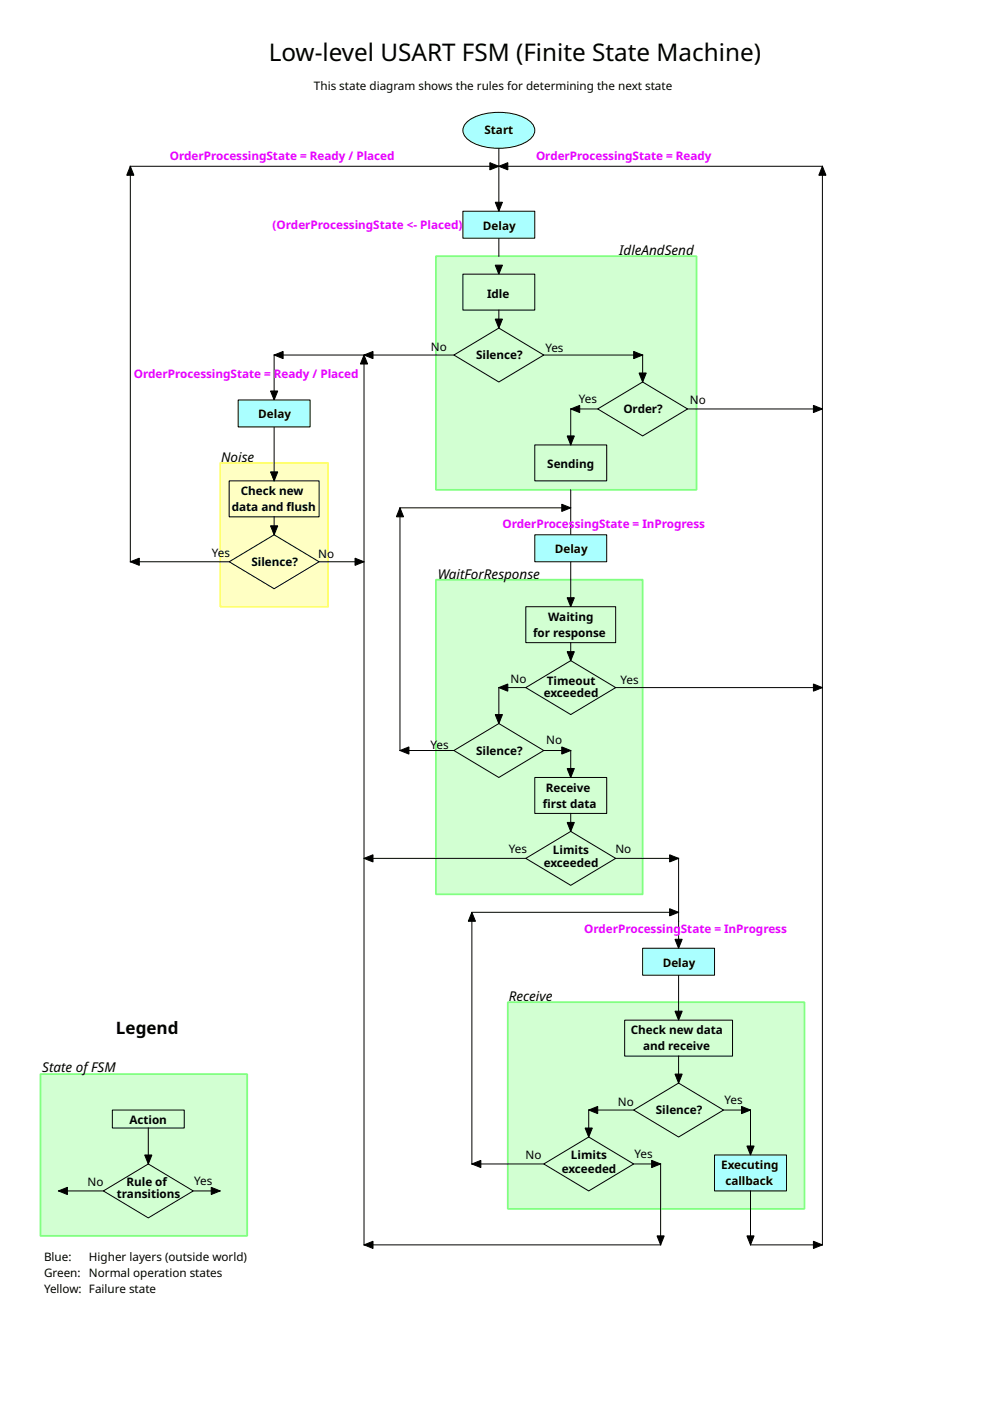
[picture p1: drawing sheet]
<svg xmlns="http://www.w3.org/2000/svg" width="210mm" height="297mm" viewBox="0 0 210 297" stroke-linecap="round" stroke-linejoin="round" font-family="sans-serif">
<g fill="#d2ffd2" stroke="#81ff81" stroke-width=".38">
<path d="M8.6 227.7h43.8v34.3h-43.8z"/>
<path d="M107.7 212.5h62.9v43.8h-62.9z"/>
<path d="M92.4 122.9h43.9v66.7h-43.9z"/>
</g>
<path d="M159.1 235.4v9.5" fill="none" stroke="#000" stroke-width=".21"/>
<path d="M151.5 244.9h15.2v7.6h-15.2z" fill="#aff" stroke="#000" stroke-width=".21"/>
<path d="M140.1 246.8v17.1" fill="none" stroke="#000" stroke-width=".21"/>
<path d="M46.7 98.1h22.9v30.5h-22.9z" fill="#ffffc3" stroke="#ffff6d" stroke-width=".38"/>
<path d="M92.4 54.3h55.3v49.6h-55.3z" fill="#d2ffd2" stroke="#81ff81" stroke-width=".38"/>
<g fill="none" stroke="#000" stroke-width=".21">
<path d="M105.8 31.4v22.9M98.1 58.1h15.3v7.6h-15.3zM96.2 75.3l9.6-5.7 9.5 5.7-9.5 5.7zM96.2 75.3h-38.1v26.7M136.3 75.3v5.7M113.4 94.3h15.2v7.7h-15.2zM121 86.7v7.6M126.7 86.7l9.6-5.7 9.5 5.7-9.5 5.7zM145.8 86.7h28.6M27.6 119.1v-83.8h146.8v228.6M48.6 102h19.1v7.6h-19.1zM67.7 119.1h9.5"/>
<path d="M84.8 107.7v51.4M111.5 128.6h19v7.7h-19zM121 136.3v3.8M111.5 145.8h-5.7v7.6M121 159.1v5.7M130.5 145.8h43.9M113.4 164.8h15.2v7.7h-15.2zM121 172.5v3.8M77.2 182h34.3M111.5 182l9.5-5.7 9.5 5.7-9.5 5.7zM132.4 216.3h22.9v7.6h-22.9zM23.8 235.4h15.3v3.8h-15.3z"/>
<path d="M31.4 239.2v7.6M143.9 223.9v5.7M21.9 252.5l9.5-5.7 9.6 5.7-9.6 5.7zM159.1 252.5v11.4M77.2 263.9h62.9"/>
</g>
<path d="M75.3 118.3l1.9 .8-1.9 .8zM119.1 158.4l1.9 .7-1.9 .8z" fill="#000" stroke="#000" stroke-width=".21"/>
<path d="M99 25.9a11.4 11.4 0 0 1 9.2-1.9 7.3 7.3 0 0 1 4.8 2.4 2.4 2.4 0 0 1-1.1 3.5 12.9 12.9 0 0 1-12.3 0 2.4 2.4 0 0 1-.6-4z" fill-rule="evenodd" fill="#aff" stroke="#000" stroke-width=".21"/>
<g fill="none" stroke="#000" stroke-width=".21">
<path d="M77.2 75.3v188.6M105.8 65.7v3.9M115.3 75.3h21M121 86.7h5.7M27.6 119.1h21M48.6 119.1l9.5-5.7 9.6 5.7-9.6 5.7zM58.1 109.6v3.8M84.8 107.7h36.2M121 103.9v22.8M84.8 159.1h11.4M96.2 159.1l9.6-5.7 9.5 5.7-9.5 5.7zM111.5 145.8l9.5-5.7 9.5 5.7-9.5 5.7z"/>
<path d="M115.3 159.1h5.7M100 193.4h43.9M100 195.3v51.5h15.3M130.5 182h13.4v19M143.9 206.8v7.6M134.3 235.4l9.6-5.8 9.5 5.8-9.5 5.7zM134.3 235.4h-9.5v5.7M153.4 235.4h5.7M12.4 252.5h9.5M41 252.5h5.7M115.3 246.8l9.5-5.7 9.5 5.7-9.5 5.7zM134.3 246.8h5.8"/>
<path d="M159.1 263.9h15.3"/>
</g>
<g fill="#aff" stroke="#000" stroke-width=".21">
<path d="M136.3 201h15.2v5.8h-15.2z"/>
<path d="M98.1 44.8h15.3v5.7h-15.3z"/>
<path d="M50.5 84.8h15.2v5.7h-15.2z"/>
<path d="M113.4 113.4h15.2v5.7h-15.2z"/>
</g>
<g fill="#000" stroke="#000" stroke-width=".21">
<path d="M27.6 35.3l.8 1.9h-1.5zM103.9 34.5l1.9 .8-1.9 .7zM105.8 35.3l1.9-.8v1.5zM174.4 35.3l.7 1.9h-1.5zM105 42.9h1.5l-.7 1.9zM105 56.2h1.5l-.7 1.9zM58.1 75.3l1.9-.8v1.5zM77.2 75.3l.7 1.9h-1.5zM77.2 75.3l1.9-.8v1.5zM105 67.7h1.5l-.7 1.9zM134.3 74.5l2 .8-2 .7zM135.5 79.1h1.5l-.7 1.9z"/>
<path d="M57.4 82.9h1.5l-.8 1.9zM120.2 92.4h1.6l-.8 1.9zM121 86.7l1.9-.8v1.6zM172.5 85.9l1.9 .8-1.9 .8zM27.6 119.1l1.9-.8v1.6zM57.4 111.5h1.5l-.8 1.9zM57.4 100h1.5l-.8 2zM84.8 107.7l.8 1.9h-1.6zM119.1 106.9l1.9 .8-1.9 .7zM120.2 126.7h1.6l-.8 1.9zM120.2 138.2h1.6l-.8 1.9zM84.8 159.1l1.9-.7v1.5z"/>
<path d="M105 151.5h1.5l-.7 1.9zM105.8 145.8l1.9-.8v1.5zM172.5 145l1.9 .8-1.9 .7zM120.2 162.9h1.6l-.8 1.9zM120.2 174.4h1.6l-.8 1.9zM77.2 182l1.9-.8v1.6zM100 193.4l.8 1.9h-1.5zM142 181.2l1.9 .8-1.9 .8zM142 192.7l1.9 .7-1.9 .8zM143.1 199.1h1.5l-.7 1.9zM143.1 214.4h1.5l-.7 1.9zM124.1 239.2h1.5l-.8 1.9z"/>
<path d="M124.8 235.4l1.9-.8v1.5zM143.1 227.7h1.5l-.7 1.9zM157.2 234.6l1.9 .8-1.9 .7zM12.4 252.5l1.9-.8v1.6zM30.7 244.9h1.5l-.8 1.9zM44.8 251.7l1.9 .8-1.9 .8zM100 246.8l2-.8v1.5zM138.2 246l1.9 .8-1.9 .7zM158.4 243h1.5l-.8 1.9zM77.2 263.9l1.9-.7v1.5zM139.3 262h1.5l-.7 1.9zM158.4 262h1.5l-.8 1.9z"/>
<path d="M172.5 263.2l1.9 .7-1.9 .8z"/>
</g>
<text font-size="5.1" x="57" y="13">Low-level USART FSM (Finite State Machine)</text>
<text font-size="3.6" x="24.6" y="219.2">Legend</text>
<g font-size="2.9">
<text x="131.3" y="54.1">IdleAndSend</text>
<text x="46.9" y="98">Noise</text>
<text x="92.8" y="122.7">WaitForResponse</text>
<text x="107.9" y="212.3">Receive</text>
<text x="9" y="227.3">State ofFSM</text>
</g>
<g font-size="2.5">
<text x="66.6" y="19.1">This state diagram shows the rules for determining the next state</text>
<text x="102.7" y="28.5">Start</text>
<text x="102.4" y="48.7">Del</text>
<text x="106.5" y="48.7">ay</text>
<text x="103.3" y="63.3">Idle</text>
<text x="91.3" y="74.4">No</text>
<text x="100.9" y="76.1">Silence?</text>
<text x="115.6" y="74.7">Yes</text>
<text x="54.8" y="88.7">Del</text>
<text x="58.8" y="88.7">ay</text>
<text x="122.7" y="85.4">Yes</text>
<text x="132.2" y="87.7">Order?</text>
<text x="146.3" y="85.7">N</text>
<text x="148.2" y="85.7">o</text>
<text x="116" y="99.3">Sending</text>
<text x="51.1" y="105">Check new</text>
<text x="49.1" y="108.4">data and fush</text>
<text x="60.8" y="108.4">l</text>
<text x="44.9" y="118.1">Yes</text>
<text x="53.3" y="120">Silence?</text>
<text x="67.5" y="118.2">No</text>
<text x="117.6" y="117.3">Del</text>
<text x="121.7" y="117.3">ay</text>
<text x="116.2" y="131.7">Waiting</text>
<text x="113" y="135.1">for response</text>
<text x="108.3" y="144.9">No</text>
<text x="115.3" y="147.9">exceeded</text>
<text x="115.9" y="145.2">Timeout</text>
<text x="131.6" y="145">Yes</text>
<text x="91.3" y="158.7">Y</text>
<text x="92.6" y="158.7">es</text>
<text x="100.9" y="160">Silence?</text>
<text x="115.8" y="157.8">No</text>
<text x="115.7" y="167.9">Receive</text>
<text x="115.1" y="171.3">frst data</text>
<text x="115.1" y="171.3">i</text>
<text x="107.9" y="180.8">Yes</text>
<text x="115.3" y="183.9">exceeded</text>
<text x="117.2" y="181">Limits</text>
<text x="130.5" y="180.9">No</text>
<text x="140.5" y="204.9">Delay</text>
<text x="133.8" y="219.2">Check new data</text>
<text x="136.3" y="222.6">and receive</text>
<text x="27.4" y="238.4">Action</text>
<text x="131" y="234.4">No</text>
<text x="139.1" y="236.2">Silence?</text>
<text x="153.6" y="234.1">Yes</text>
<text x="111.4" y="245.7">No</text>
<text x="121" y="245.8">Limits</text>
<text x="134.6" y="245.6">Yes</text>
<text x="18.6" y="251.6">No</text>
<text x="26.8" y="251.5">Rule of</text>
<text x="41.2" y="251.3">Yes</text>
<text x="119.1" y="248.7">exceeded</text>
<text x="152.9" y="247.8">Executing</text>
<text x="153.8" y="251.2">callback</text>
<text x="24.8" y="254">transitions</text>
<text x="9.3" y="267.4">Blue:</text>
<text x="18.9" y="267.4">Higher layers (outside world)</text>
<text x="9.3" y="270.8">Green:</text>
<text x="9.3" y="274.2">Yellow: Failure state</text>
<text x="18.9" y="270.8">Normal operation states</text>
</g>
<g font-size="2.5" fill="#e700ff">
<text x="36" y="33.9">OrderProcessingState = Ready / Placed</text>
<text x="113.6" y="33.8">OrderProcessingState = Ready</text>
<text x="57.8" y="48.5">(OrderProcessingState &lt;- Placed)</text>
<text x="28.4" y="80">OrderProcessingState = Ready / Placed</text>
<text x="106.5" y="111.9">OrderProcessingState = InProgress</text>
<text x="123.9" y="197.8">OrderProcessing</text>
<text x="144.4" y="197.8">State = InProgress</text>
</g>
</svg>
